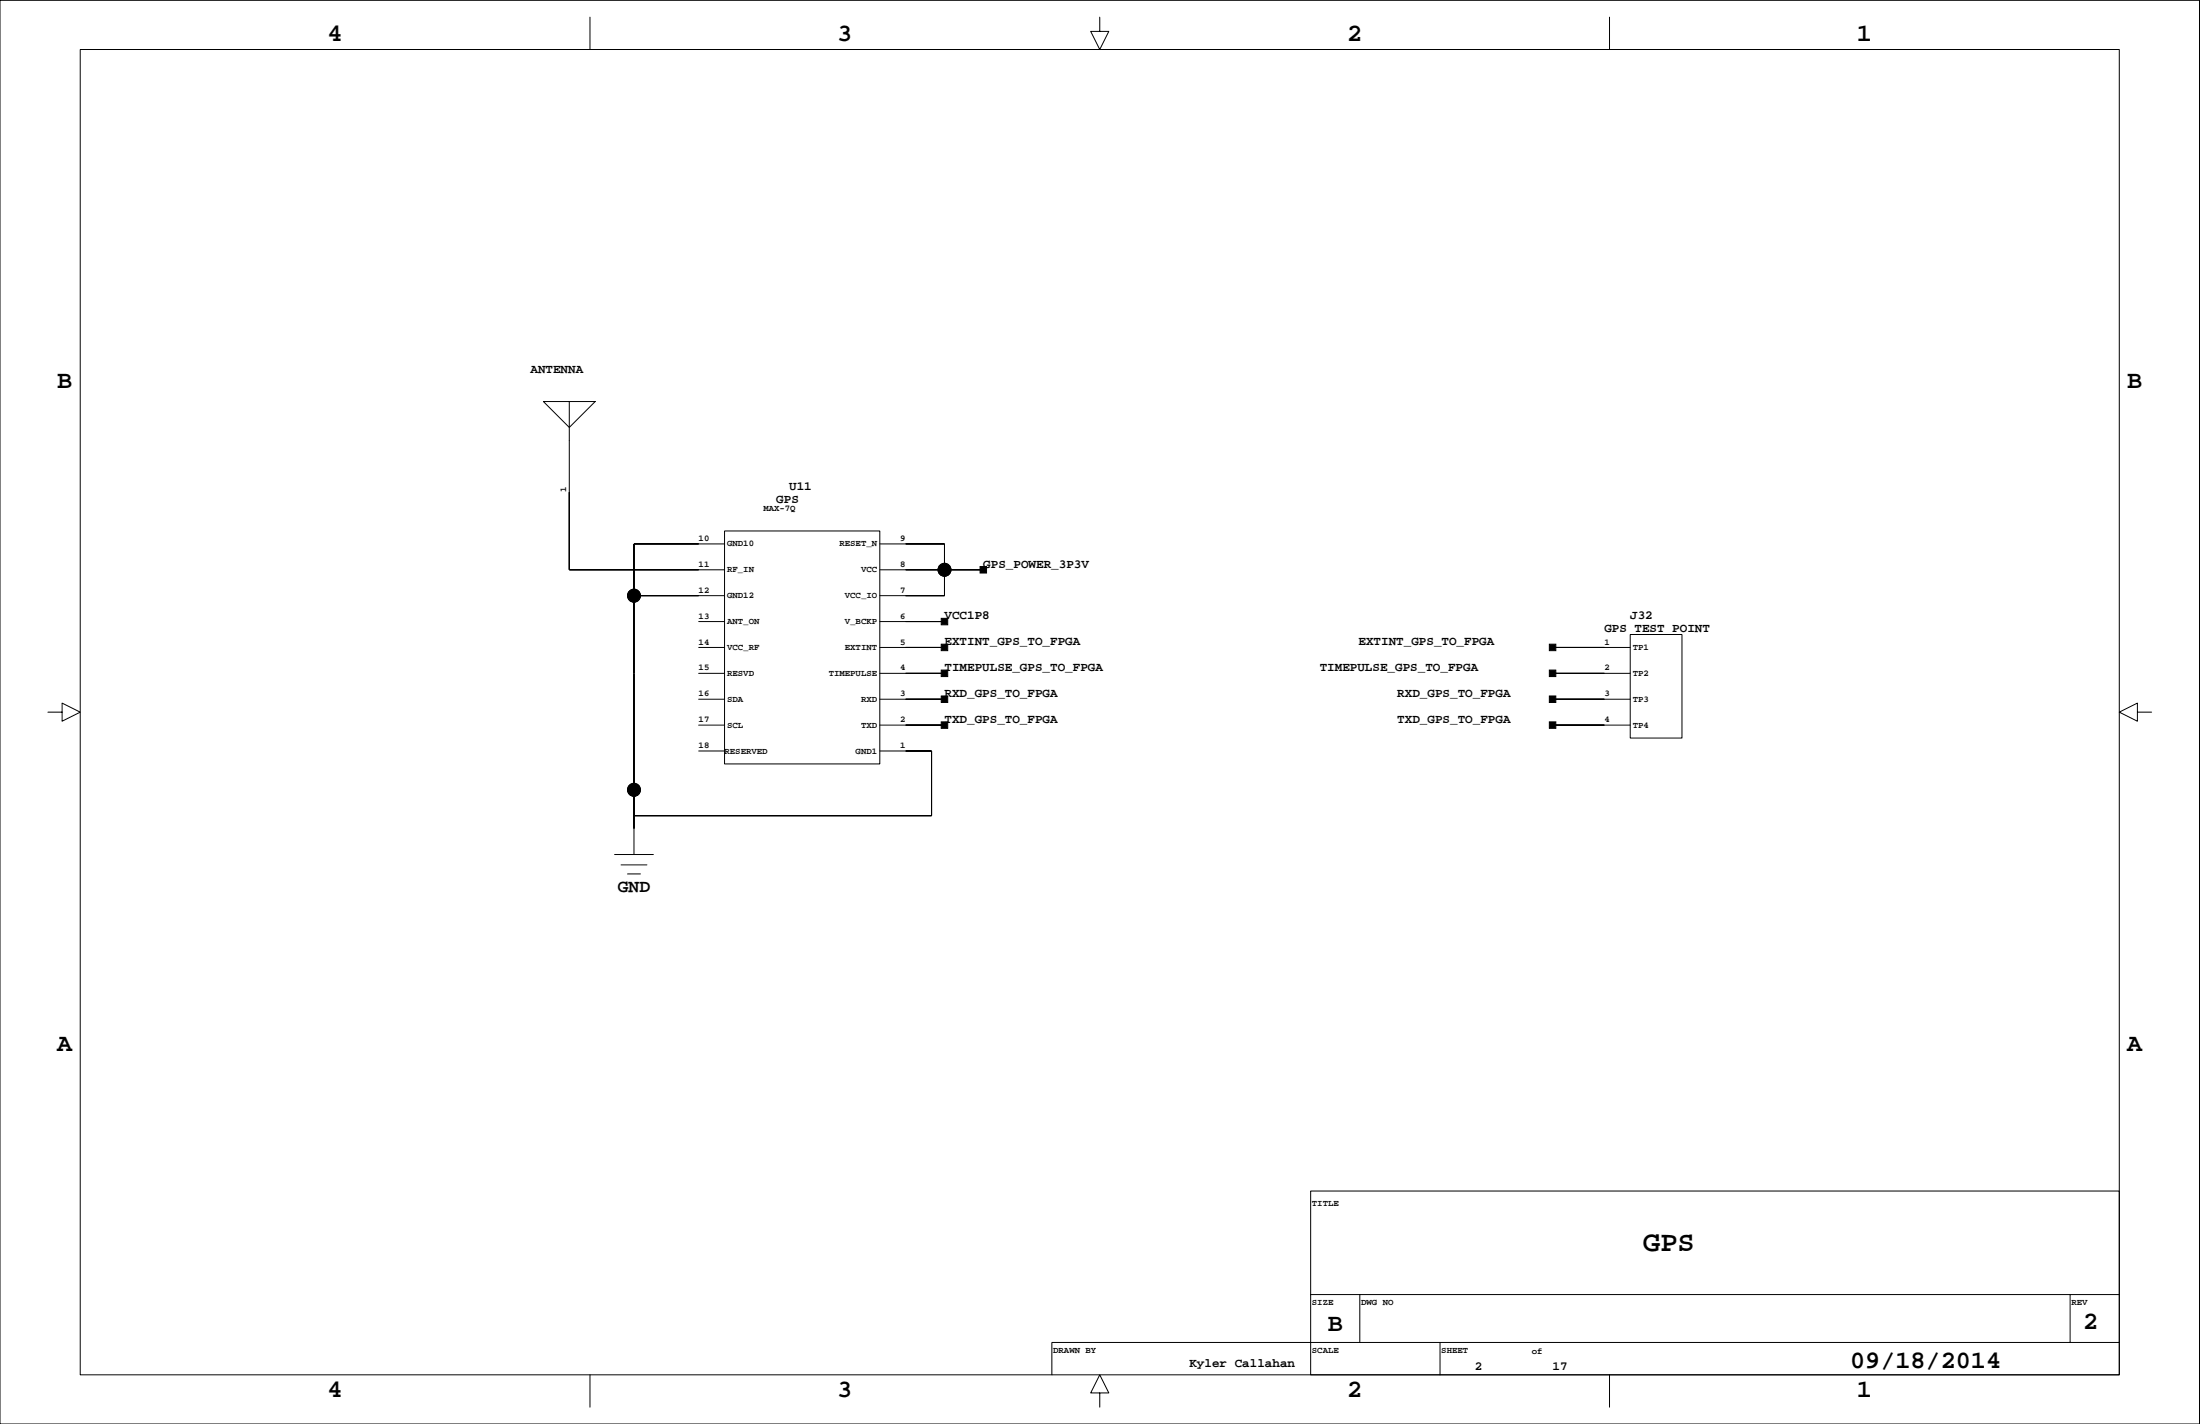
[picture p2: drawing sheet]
<svg xmlns="http://www.w3.org/2000/svg" width="432mm" height="279mm" viewBox="0 0 432 279" stroke-linecap="round" stroke-linejoin="round" font-family="sans-serif">
<g fill="none" stroke="#000" stroke-width=".2">
<path d="M0 .1h431.7v279.3h-431.7zM15.7 9.7h400.3v260.1h-400.3zM115.8 3.4v6.3M215.9 3.4v2.8h1.7l-1.7 3.5-1.8-3.5h1.8M315.9 3.4v6.3M106.7 78.8h10.1l-5.1 5.1zM111.7 78.8v33h30.5M124.4 116.9h17.8M142.2 104.2h30.5v45.7h-30.5zM142.2 106.7h-17.8v61M172.7 106.7h12.7v10.2h-12.7M172.7 111.8h20.3"/>
<path d="M9.4 139.7h2.8v-1.7l3.5 1.7-3.5 1.8v-1.8M137.1 122h5.1M137.1 127h5.1M137.1 132.1h5.1M137.1 137.2h5.1M172.7 122h12.7M172.7 127h12.7M172.7 132.1h12.7M172.7 137.2h12.7M304.7 127h15.3M304.7 132.1h15.3M304.7 137.2h15.3"/>
<path d="M320 124.5h10.1v20.3h-10.1zM419.5 139.7v-1.7l-3.5 1.7 3.5 1.8v-1.8h2.8M137.1 142.3h5.1M137.1 147.3h5.1M172.7 142.3h12.7M172.7 147.3h10.1v12.7h-58.4M304.7 142.3h15.3M120.6 167.7h7.6M121.9 169.7h5.1M123.2 171.5h2.5M257.2 233.7h158.8v36.1h-158.8zM257.2 254h158.8"/>
<path d="M266.9 254v9.4M406.3 254v9.4M115.8 269.8v6.3M215.9 273.3h1.7l-1.7-3.5-1.8 3.5h1.8v2.8M282.6 263.4v6.4M315.9 269.8v6.3M416 263.4h-209.5v6.4"/>
<circle cx="124.4" cy="116.9" r="1.27"/>
<circle cx="185.4" cy="111.8" r="1.27"/>
<circle cx="124.4" cy="155" r="1.27"/>
</g>
<g fill="#000" stroke="#000" stroke-width=".2">
<path d="M111.7 96.6v15.2z" fill-rule="evenodd"/>
<path d="M124.4 116.9v15.2z" fill-rule="evenodd"/>
<path d="M124.4 106.7v10.2z" fill-rule="evenodd"/>
<path d="M124.4 116.9h12.7z" fill-rule="evenodd"/>
<path d="M124.4 106.7h12.7z" fill-rule="evenodd"/>
<path d="M111.7 111.8h25.4z" fill-rule="evenodd"/>
<path d="M177.8 106.7h7.6z" fill-rule="evenodd"/>
<path d="M177.8 111.8h7.6z" fill-rule="evenodd"/>
<path d="M177.8 116.9h7.6z" fill-rule="evenodd"/>
<path d="M185.4 111.8v5.1z" fill-rule="evenodd"/>
<path d="M185.4 106.7v5.1z" fill-rule="evenodd"/>
<path d="M192.4 111.2h1.2v1.2h-1.2z" fill-rule="evenodd"/>
<path d="M185.4 111.8h7.6z" fill-rule="evenodd"/>
<path d="M124.4 132.1v22.9z" fill-rule="evenodd"/>
<path d="M184.7 121.3h1.3v1.3h-1.3z" fill-rule="evenodd"/>
<path d="M184.7 136.6h1.3v1.2h-1.3z" fill-rule="evenodd"/>
<path d="M184.7 131.5h1.3v1.2h-1.3z" fill-rule="evenodd"/>
<path d="M184.7 126.4h1.3v1.3h-1.3z" fill-rule="evenodd"/>
<path d="M177.8 122h7.6z" fill-rule="evenodd"/>
<path d="M177.8 137.2h7.6z" fill-rule="evenodd"/>
<path d="M177.8 132.1h7.6z" fill-rule="evenodd"/>
<path d="M177.8 127h7.6z" fill-rule="evenodd"/>
<path d="M304.1 126.4h1.3v1.3h-1.3z" fill-rule="evenodd"/>
<path d="M304.1 131.5h1.3v1.2h-1.3z" fill-rule="evenodd"/>
<path d="M304.1 136.6h1.3v1.2h-1.3z" fill-rule="evenodd"/>
<path d="M304.7 127h10.2z" fill-rule="evenodd"/>
<path d="M304.7 132.1h10.2z" fill-rule="evenodd"/>
<path d="M304.7 137.2h10.2z" fill-rule="evenodd"/>
<path d="M124.4 155v5z" fill-rule="evenodd"/>
<path d="M124.4 155v7.6z" fill-rule="evenodd"/>
<path d="M182.8 147.3v12.7z" fill-rule="evenodd"/>
<path d="M177.8 147.3h5z" fill-rule="evenodd"/>
<path d="M184.7 141.6h1.3v1.3h-1.3z" fill-rule="evenodd"/>
<path d="M177.8 142.3h7.6z" fill-rule="evenodd"/>
<path d="M304.1 141.6h1.3v1.3h-1.3z" fill-rule="evenodd"/>
<path d="M304.7 142.3h10.2z" fill-rule="evenodd"/>
<path d="M124.4 160h58.4z" fill-rule="evenodd"/>
<circle cx="124.4" cy="116.9" r="1.27"/>
<circle cx="185.4" cy="111.8" r="1.27"/>
<circle cx="124.4" cy="155" r="1.27"/>
</g>
<text font-size="5.6" x="322.5" y="245.4">GPS</text>
<g font-size="4.9">
<text x="64.3" y="8.1">4</text>
<text x="164.3" y="8.1">3</text>
<text x="264.4" y="8.1">2</text>
<text x="364.4" y="8.1">1</text>
<text x="11.2" y="76.1">B</text>
<text x="417.5" y="76.1">B</text>
<text x="11.2" y="206.1">A</text>
<text x="417.5" y="206.1">A</text>
<text x="260.6" y="261.2">B</text>
<text x="408.8" y="260.7">2</text>
<text x="363.1" y="268.4">09/18/2014</text>
<text x="64.3" y="274.2">4</text>
<text x="164.3" y="274.2">3</text>
<text x="264.4" y="274.2">2</text>
<text x="364.4" y="274.2">1</text>
</g>
<text font-size="3.5" x="121.3" y="175">GND</text>
<g font-size="2.5">
<text x="104.1" y="73.3">ANTENNA</text>
<text x="152.4" y="98.7">GPS</text>
<text x="154.9" y="96.1">U11</text>
<text x="193" y="111.4">GPS_POWER_3P3V</text>
<text x="185.4" y="121.5">VCC1P8</text>
<text x="314.9" y="124.1">GPS TEST POINT</text>
<text x="320" y="121.5">J32</text>
<text x="185.4" y="131.7">TIMEPULSE_GPS_TO_FPGA</text>
<text x="185.4" y="126.6">EXTINT_GPS_TO_FPGA</text>
<text x="259" y="131.7">TIMEPULSE_GPS_TO_FPGA</text>
<text x="266.6" y="126.6">EXTINT_GPS_TO_FPGA</text>
<text x="185.4" y="136.8">RXD_GPS_TO_FPGA</text>
<text x="274.3" y="136.8">RXD_GPS_TO_FPGA</text>
<text x="185.4" y="141.8">TXD_GPS_TO_FPGA</text>
<text x="274.3" y="141.8">TXD_GPS_TO_FPGA</text>
<text x="233.5" y="268.2">Kyler Callahan</text>
<text x="289.5" y="268.8">2</text>
<text x="304.7" y="268.8">17</text>
</g>
<g font-size="1.8">
<text x="111.1" y="96.6" transform="rotate(-90 111.1 96.6)">1</text>
<text x="149.8" y="100.3">MAX-7Q</text>
<text x="137.1" y="106.2">10</text>
<text x="142.7" y="107.2">GND10</text>
<text x="164.8" y="107.2">RESET_N</text>
<text x="176.7" y="106.2">9</text>
<text x="137.1" y="111.2">11</text>
<text x="142.7" y="112.3">RF_IN</text>
<text x="169" y="112.3">VCC</text>
<text x="176.7" y="111.2">8</text>
<text x="137.1" y="116.3">12</text>
<text x="142.7" y="117.4">GND12</text>
<text x="165.8" y="117.4">VCC_IO</text>
<text x="176.7" y="116.3">7</text>
<text x="137.1" y="121.4">13</text>
<text x="142.7" y="122.5">ANT_ON</text>
<text x="165.8" y="122.5">V_BCKP</text>
<text x="176.7" y="121.4">6</text>
<text x="137.1" y="131.5">15</text>
<text x="137.1" y="126.5">14</text>
<text x="142.7" y="127.5">VCC_RF</text>
<text x="165.8" y="127.5">EXTINT</text>
<text x="176.7" y="131.5">4</text>
<text x="176.7" y="126.5">5</text>
<text x="314.9" y="131.5">2</text>
<text x="314.9" y="126.5">1</text>
<text x="320.5" y="127.5">TP1</text>
<text x="137.1" y="136.6">16</text>
<text x="142.7" y="132.6">RESVD</text>
<text x="142.7" y="137.7">SDA</text>
<text x="162.6" y="132.6">TIMEPULSE</text>
<text x="169" y="137.7">RXD</text>
<text x="176.7" y="136.6">3</text>
<text x="314.9" y="136.6">3</text>
<text x="320.5" y="132.6">TP2</text>
<text x="320.5" y="137.7">TP3</text>
<text x="137.1" y="141.7">17</text>
<text x="142.7" y="142.8">SCL</text>
<text x="169" y="142.8">TXD</text>
<text x="176.7" y="141.7">2</text>
<text x="314.9" y="141.7">4</text>
<text x="320.5" y="142.8">TP4</text>
<text x="137.1" y="146.8">18</text>
<text x="142.2" y="147.8">RESERVED</text>
<text x="167.9" y="147.8">GND1</text>
<text x="176.7" y="146.8">1</text>
<text x="257.5" y="236.7">TITLE</text>
<text x="257.5" y="256">SIZE</text>
<text x="267.1" y="256">DWG NO</text>
<text x="406.6" y="256">REV</text>
<text x="206.7" y="265.4">DRAWN BY</text>
<text x="257.5" y="265.4">SCALE</text>
<text x="282.9" y="265.4">SHEET</text>
<text x="300.7" y="265.6">of</text>
</g>
</svg>
